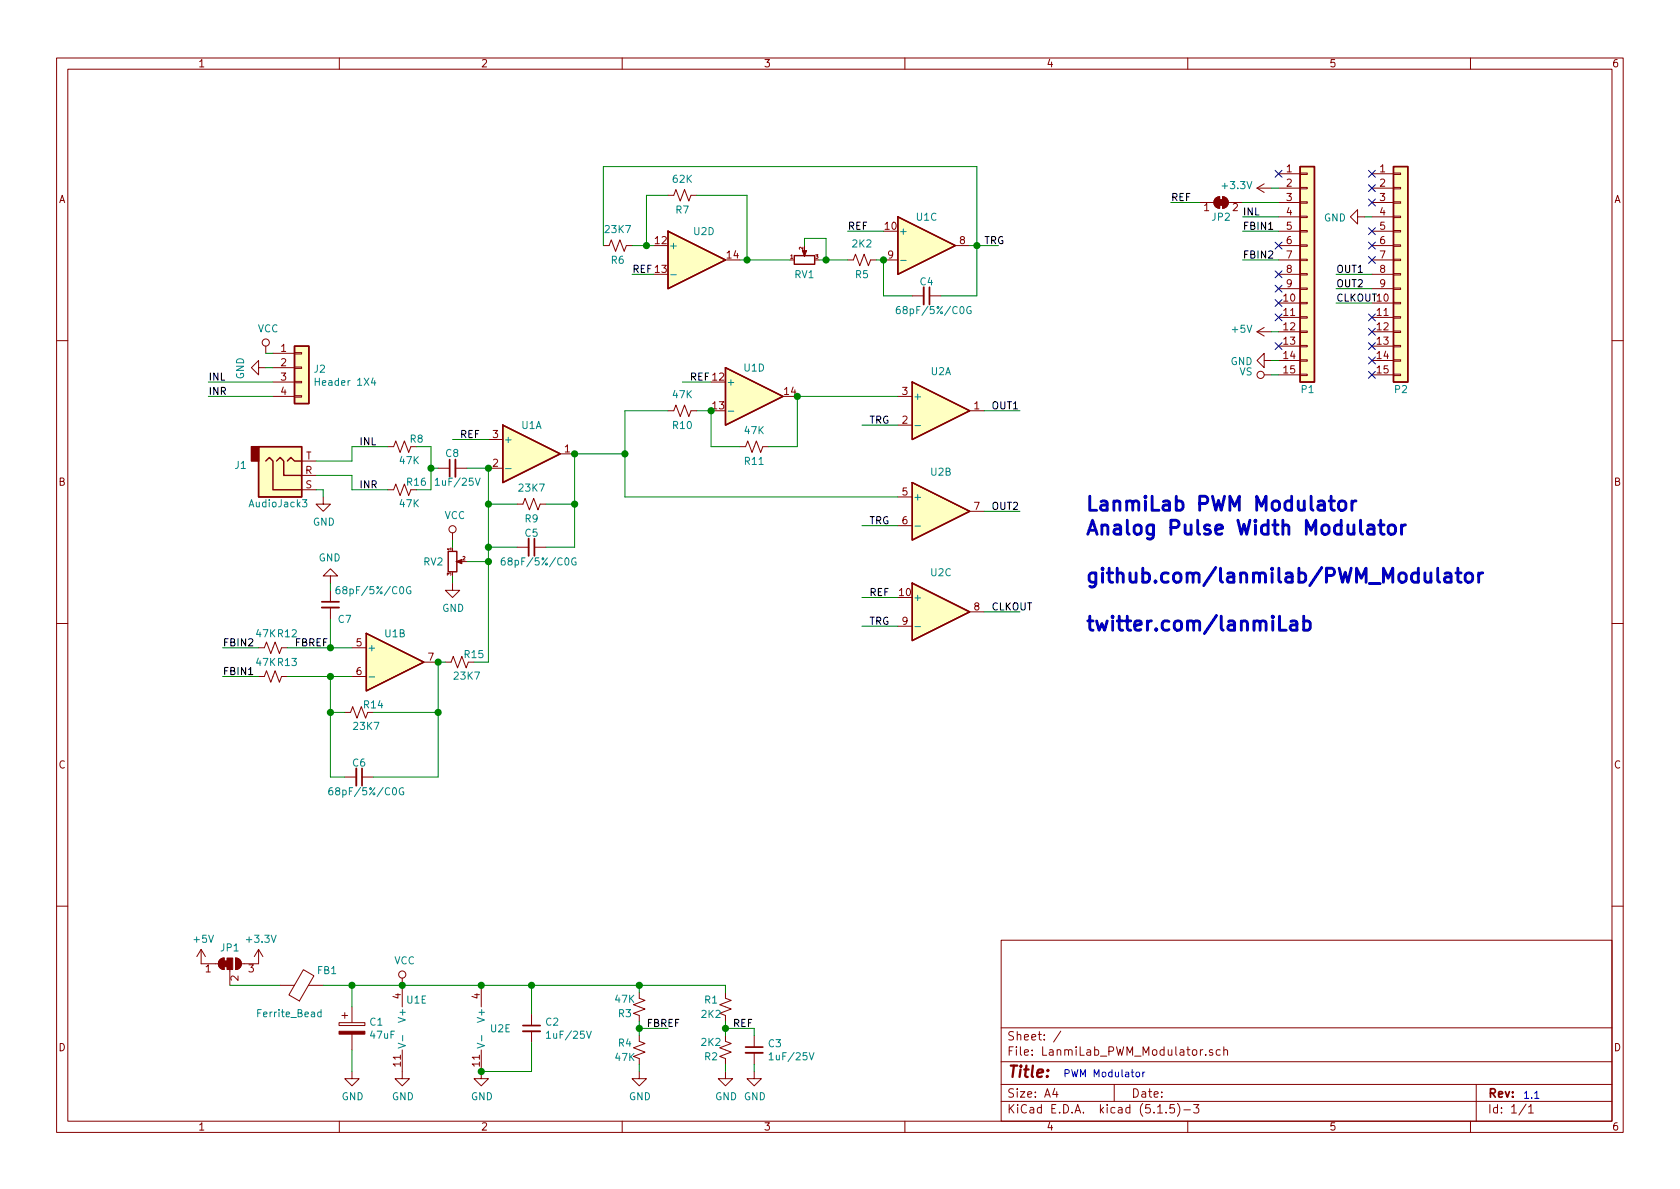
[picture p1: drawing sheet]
EESchema Schematic File Version 4
EELAYER 30 0
EELAYER END
$Descr A4 11693 8268
encoding utf-8
Sheet 1 1
Title ""
Date ""
Rev ""
Comp ""
Comment1 ""
Comment2 ""
Comment3 ""
Comment4 ""
$EndDescr
$Comp
L Amplifier_Operational:OPA4376 U1
U 3 1
P 6450 1700
F 0 "U1" H 6450 1900 50  0000 C CNN
F 1 "Quad Opamp" H 6450 1976 50  0001 C CNN
F 2 "Package_DIP:DIP-14_W7.62mm" H 6400 1800 50  0001 C CNN
F 3 "https://www.ti.com/lit/ds/symlink/lm6144.pdf" H 6500 1900 50  0001 C CNN
F 4 "LM6144BIN/NOPB" H 6450 1700 50  0001 C CNN "Part Number"
	3    6450 1700
	1    0    0    -1  
$EndComp
$Comp
L Amplifier_Operational:OPA4376 U1
U 4 1
P 5250 2750
F 0 "U1" H 5250 2950 50  0000 C CNN
F 1 "Quad Opamp" H 5250 3026 50  0001 C CNN
F 2 "Package_DIP:DIP-14_W7.62mm" H 5200 2850 50  0001 C CNN
F 3 "https://www.ti.com/lit/ds/symlink/lm6144.pdf" H 5300 2950 50  0001 C CNN
F 4 "LM6144BIN/NOPB" H 5250 2750 50  0001 C CNN "Part Number"
	4    5250 2750
	1    0    0    -1  
$EndComp
$Comp
L Amplifier_Operational:OPA4376 U1
U 1 1
P 3700 3150
F 0 "U1" H 3700 3350 50  0000 C CNN
F 1 "Quad Opamp" H 3700 3426 50  0001 C CNN
F 2 "Package_DIP:DIP-14_W7.62mm" H 3650 3250 50  0001 C CNN
F 3 "https://www.ti.com/lit/ds/symlink/lm6144.pdf" H 3750 3350 50  0001 C CNN
F 4 "LM6144BIN/NOPB" H 3700 3150 50  0001 C CNN "Part Number"
	1    3700 3150
	1    0    0    -1  
$EndComp
$Comp
L Amplifier_Operational:OPA4376 U1
U 2 1
P 2750 4600
F 0 "U1" H 2750 4800 50  0000 C CNN
F 1 "Quad Opamp" H 2750 4876 50  0001 C CNN
F 2 "Package_DIP:DIP-14_W7.62mm" H 2700 4700 50  0001 C CNN
F 3 "https://www.ti.com/lit/ds/symlink/lm6144.pdf" H 2800 4800 50  0001 C CNN
F 4 "LM6144BIN/NOPB" H 2750 4600 50  0001 C CNN "Part Number"
	2    2750 4600
	1    0    0    -1  
$EndComp
$Comp
L Comparator:MCP6569 U2
U 4 1
P 4850 1800
F 0 "U2" H 4900 2000 50  0000 C CNN
F 1 "Quad Comparator" H 4850 2076 50  0001 C CNN
F 2 "Package_DIP:DIP-14_W7.62mm" H 4800 1900 50  0001 C CNN
F 3 "https://datasheets.maximintegrated.com/en/ds/MAX941-MAX944.pdf" H 4900 2000 50  0001 C CNN
F 4 "MAX944CPD+" H 4850 1800 50  0001 C CNN "Part Number"
	4    4850 1800
	1    0    0    -1  
$EndComp
$Comp
L Comparator:MCP6569 U2
U 2 1
P 6550 3550
F 0 "U2" H 6550 3825 50  0000 C CNN
F 1 "Quad Comparator" H 6550 3826 50  0001 C CNN
F 2 "Package_DIP:DIP-14_W7.62mm" H 6500 3650 50  0001 C CNN
F 3 "https://datasheets.maximintegrated.com/en/ds/MAX941-MAX944.pdf" H 6600 3750 50  0001 C CNN
F 4 "MAX944CPD+" H 6550 3550 50  0001 C CNN "Part Number"
	2    6550 3550
	1    0    0    -1  
$EndComp
Wire Wire Line
	6150 1800 6100 1800
Wire Wire Line
	6150 1600 5900 1600
Text Label 5900 1600 0    50   ~ 0
REF
$Comp
L Device:R_POT_Small RV1
U 1 1
P 5600 1800
F 0 "RV1" V 5495 1800 50  0000 C CNN
F 1 "Trimpot 12 turns" V 5404 1800 50  0001 C CNN
F 2 "Potentiometer_THT:Potentiometer_Bourns_3266Y_Vertical" H 5600 1800 50  0001 C CNN
F 3 "http://www.farnell.com/datasheets/2061259.pdf?_ga=2.186685352.1297140431.1581668985-797642152.1567873553" H 5600 1800 50  0001 C CNN
F 4 "3266W-1-104LF" V 5600 1800 50  0001 C CNN "Part Number"
	1    5600 1800
	0    -1   -1   0   
$EndComp
Wire Wire Line
	5500 1800 5200 1800
Wire Wire Line
	5600 1700 5600 1650
Wire Wire Line
	5600 1650 5750 1650
Wire Wire Line
	5750 1650 5750 1800
Wire Wire Line
	5750 1800 5700 1800
Connection ~ 5750 1800
Wire Wire Line
	5900 1800 5750 1800
$Comp
L Device:R_Small_US R5
U 1 1
P 6000 1800
F 0 "R5" V 6100 1800 50  0000 C CNN
F 1 "2K2" V 5886 1800 50  0000 C CNN
F 2 "Resistor_THT:R_Axial_DIN0204_L3.6mm_D1.6mm_P1.90mm_Vertical" H 6000 1800 50  0001 C CNN
F 3 "http://www.farnell.com/datasheets/1723855.pdf?_ga=2.88920347.1616951039.1585501124-1634400480.1575982402" H 6000 1800 50  0001 C CNN
F 4 "LR0204F2K2" V 6000 1800 50  0001 C CNN "Part Number"
	1    6000 1800
	0    1    1    0   
$EndComp
Wire Wire Line
	4850 1350 5200 1350
Wire Wire Line
	5200 1350 5200 1800
Connection ~ 5200 1800
Wire Wire Line
	5200 1800 5150 1800
Wire Wire Line
	4650 1350 4500 1350
Wire Wire Line
	4500 1350 4500 1700
Wire Wire Line
	4500 1700 4550 1700
$Comp
L Device:R_Small_US R7
U 1 1
P 4750 1350
F 0 "R7" V 4850 1350 50  0000 C CNN
F 1 "62K" V 4636 1350 50  0000 C CNN
F 2 "Resistor_THT:R_Axial_DIN0204_L3.6mm_D1.6mm_P1.90mm_Vertical" H 4750 1350 50  0001 C CNN
F 3 "http://www.farnell.com/datasheets/2710513.pdf?_ga=2.215127959.1297140431.1581668985-797642152.1567873553" H 4750 1350 50  0001 C CNN
F 4 "LR0204F62K" V 4750 1350 50  0001 C CNN "Part Number"
	1    4750 1350
	0    1    1    0   
$EndComp
Wire Wire Line
	6750 1700 6800 1700
Wire Wire Line
	6800 1700 6800 1150
Wire Wire Line
	6800 1150 4200 1150
Wire Wire Line
	6800 1700 6950 1700
Connection ~ 6800 1700
Text Label 6850 1700 0    50   ~ 0
TRG
Wire Wire Line
	6150 1800 6150 2050
Wire Wire Line
	6150 2050 6350 2050
Connection ~ 6150 1800
Wire Wire Line
	6550 2050 6800 2050
Wire Wire Line
	6800 2050 6800 1700
Text Label 6050 3650 0    50   ~ 0
TRG
Wire Wire Line
	4850 2850 4950 2850
Wire Wire Line
	5350 3100 5550 3100
Wire Wire Line
	5150 3100 4950 3100
Wire Wire Line
	4950 3100 4950 2850
Connection ~ 4950 2850
Wire Wire Line
	3800 3500 4000 3500
Wire Wire Line
	4000 3500 4000 3150
Wire Wire Line
	3600 3500 3400 3500
Wire Wire Line
	3400 3500 3400 3250
Wire Wire Line
	4000 3150 4350 3150
Wire Wire Line
	4350 3150 4350 2850
Wire Wire Line
	4350 2850 4650 2850
Text Label 6050 2950 0    50   ~ 0
TRG
$Comp
L Comparator:MCP6569 U2
U 1 1
P 6550 2850
F 0 "U2" H 6550 3125 50  0000 C CNN
F 1 "Quad Comparator" H 6550 3126 50  0001 C CNN
F 2 "Package_DIP:DIP-14_W7.62mm" H 6500 2950 50  0001 C CNN
F 3 "https://datasheets.maximintegrated.com/en/ds/MAX941-MAX944.pdf" H 6600 3050 50  0001 C CNN
F 4 "MAX944CPD+" H 6550 2850 50  0001 C CNN "Part Number"
	1    6550 2850
	1    0    0    -1  
$EndComp
Wire Wire Line
	6250 3650 6000 3650
Wire Wire Line
	5550 3100 5550 2750
Wire Wire Line
	6250 2950 6000 2950
Wire Wire Line
	5550 2750 6250 2750
Connection ~ 5550 2750
Wire Wire Line
	6250 3450 4350 3450
Wire Wire Line
	4350 3450 4350 3150
Connection ~ 4350 3150
$Comp
L Device:C_Small C5
U 1 1
P 3700 3800
F 0 "C5" V 3600 3800 50  0000 C CNN
F 1 "68pF/5%/C0G" V 3800 3850 50  0000 C CNN
F 2 "Capacitor_THT:C_Disc_D3.4mm_W2.1mm_P2.50mm" H 3700 3800 50  0001 C CNN
F 3 "http://www.farnell.com/datasheets/2045792.pdf?_ga=2.211851028.1297140431.1581668985-797642152.1567873553" H 3700 3800 50  0001 C CNN
F 4 "K680J15C0GF53L2" V 3700 3800 50  0001 C CNN "Part Number"
	1    3700 3800
	0    1    1    0   
$EndComp
Wire Wire Line
	3800 3800 4000 3800
Wire Wire Line
	4000 3800 4000 3500
Connection ~ 4000 3500
Wire Wire Line
	3600 3800 3400 3800
Wire Wire Line
	3400 3800 3400 3500
Connection ~ 3400 3500
Connection ~ 3400 3250
Connection ~ 4000 3150
$Comp
L Device:R_Small_US R12
U 1 1
P 1900 4500
F 0 "R12" V 1800 4600 50  0000 C CNN
F 1 "47K" V 1800 4450 50  0000 C CNN
F 2 "Resistor_THT:R_Axial_DIN0204_L3.6mm_D1.6mm_P1.90mm_Vertical" H 1900 4500 50  0001 C CNN
F 3 "https://www.te.com/commerce/DocumentDelivery/DDEController?Action=srchrtrv&DocNm=1773241&DocType=DS&DocLang=English" H 1900 4500 50  0001 C CNN
F 4 "LR0204F47K" V 1900 4500 50  0001 C CNN "Part Number"
	1    1900 4500
	0    1    1    0   
$EndComp
$Comp
L Device:R_Small_US R13
U 1 1
P 1900 4700
F 0 "R13" V 1800 4800 50  0000 C CNN
F 1 "47K" V 1800 4650 50  0000 C CNN
F 2 "Resistor_THT:R_Axial_DIN0204_L3.6mm_D1.6mm_P1.90mm_Vertical" H 1900 4700 50  0001 C CNN
F 3 "https://www.te.com/commerce/DocumentDelivery/DDEController?Action=srchrtrv&DocNm=1773241&DocType=DS&DocLang=English" H 1900 4700 50  0001 C CNN
F 4 "LR0204F47K" V 1900 4700 50  0001 C CNN "Part Number"
	1    1900 4700
	0    1    1    0   
$EndComp
Wire Wire Line
	2400 4950 2300 4950
Wire Wire Line
	2300 4950 2300 4700
Connection ~ 2300 4700
Wire Wire Line
	2300 4700 2450 4700
Connection ~ 2300 4950
Wire Wire Line
	2400 5400 2300 5400
Wire Wire Line
	2600 5400 3050 5400
$Comp
L Device:C_Small C7
U 1 1
P 2300 4200
F 0 "C7" H 2400 4100 50  0000 C CNN
F 1 "68pF/5%/C0G" H 2600 4300 50  0000 C CNN
F 2 "Capacitor_THT:C_Disc_D3.4mm_W2.1mm_P2.50mm" H 2300 4200 50  0001 C CNN
F 3 "http://www.farnell.com/datasheets/2045792.pdf?_ga=2.211851028.1297140431.1581668985-797642152.1567873553" H 2300 4200 50  0001 C CNN
F 4 "K680J15C0GF53L2" V 2300 4200 50  0001 C CNN "Part Number"
	1    2300 4200
	1    0    0    -1  
$EndComp
Wire Wire Line
	2300 4300 2300 4500
Connection ~ 2300 4500
Wire Wire Line
	2300 4500 2450 4500
$Comp
L power:GND #PWR01
U 1 1
P 2300 4050
F 0 "#PWR01" H 2300 3800 50  0001 C CNN
F 1 "GND" H 2305 3877 50  0000 C CNN
F 2 "" H 2300 4050 50  0001 C CNN
F 3 "" H 2300 4050 50  0001 C CNN
	1    2300 4050
	-1   0    0    1   
$EndComp
Wire Wire Line
	2300 4050 2300 4100
Wire Wire Line
	2000 4500 2300 4500
Wire Wire Line
	2000 4700 2300 4700
Text Label 2050 4500 0    50   ~ 0
FBREF
Text Label 1550 4500 0    50   ~ 0
FBIN2
Text Label 1550 4700 0    50   ~ 0
FBIN1
Wire Wire Line
	1550 4700 1800 4700
Wire Wire Line
	1550 4500 1800 4500
Text Label 4800 2650 0    50   ~ 0
REF
Text Label 3200 3050 0    50   ~ 0
REF
Wire Wire Line
	4950 2650 4750 2650
Wire Wire Line
	3400 3050 3150 3050
$Comp
L Device:C_Small C4
U 1 1
P 6450 2050
F 0 "C4" V 6350 2050 50  0000 C CNN
F 1 "68pF/5%/C0G" V 6550 2100 50  0000 C CNN
F 2 "Capacitor_THT:C_Disc_D3.4mm_W2.1mm_P2.50mm" H 6450 2050 50  0001 C CNN
F 3 "http://www.farnell.com/datasheets/2045792.pdf?_ga=2.211851028.1297140431.1581668985-797642152.1567873553" H 6450 2050 50  0001 C CNN
F 4 "K680J15C0GF53L2" V 6450 2050 50  0001 C CNN "Part Number"
	1    6450 2050
	0    1    1    0   
$EndComp
$Comp
L Device:C_Small C6
U 1 1
P 2500 5400
F 0 "C6" V 2400 5400 50  0000 C CNN
F 1 "68pF/5%/C0G" V 2600 5450 50  0000 C CNN
F 2 "Capacitor_THT:C_Disc_D3.4mm_W2.1mm_P2.50mm" H 2500 5400 50  0001 C CNN
F 3 "http://www.farnell.com/datasheets/2045792.pdf?_ga=2.211851028.1297140431.1581668985-797642152.1567873553" H 2500 5400 50  0001 C CNN
F 4 "K680J15C0GF53L2" V 2500 5400 50  0001 C CNN "Part Number"
	1    2500 5400
	0    1    1    0   
$EndComp
Wire Wire Line
	6850 3550 7100 3550
Text Label 6900 3550 0    50   ~ 0
OUT2
$Comp
L Connector:AudioJack3 J1
U 1 1
P 2000 3300
F 0 "J1" H 1721 3233 50  0000 R CNN
F 1 "AudioJack3" H 2150 3500 50  0000 R CNN
F 2 "Jack:FC68131CLIFF" H 2000 3300 50  0001 C CNN
F 3 "http://www.farnell.com/datasheets/2028381.pdf?_ga=2.14349751.1297140431.1581668985-797642152.1567873553" H 2000 3300 50  0001 C CNN
F 4 "FC68131" H 2000 3300 50  0001 C CNN "Part Number"
	1    2000 3300
	1    0    0    1   
$EndComp
Wire Wire Line
	1600 6850 1950 6850
$Comp
L power:+3.3V #PWR0110
U 1 1
P 1800 6700
F 0 "#PWR0110" H 1800 6550 50  0001 C CNN
F 1 "+3.3V" H 1815 6873 50  0000 C CNN
F 2 "" H 1800 6700 50  0001 C CNN
F 3 "" H 1800 6700 50  0001 C CNN
	1    1800 6700
	1    0    0    -1  
$EndComp
$Comp
L Jumper:SolderJumper_3_Bridged12 JP1
U 1 1
P 1600 6700
F 0 "JP1" H 1600 6813 50  0000 C CNN
F 1 "SolderJumper_3_Bridged12" H 1600 6814 50  0001 C CNN
F 2 "Jumper:SolderJumper-3_P1.3mm_Bridged12_RoundedPad1.0x1.5mm_NumberLabels" H 1600 6700 50  0001 C CNN
F 3 "~" H 1600 6700 50  0001 C CNN
F 4 "Not Populated, Configuration Jumper" H 1600 6700 50  0001 C CNN "Note"
	1    1600 6700
	1    0    0    -1  
$EndComp
$Comp
L power:GND #PWR0105
U 1 1
P 5250 7450
F 0 "#PWR0105" H 5250 7200 50  0001 C CNN
F 1 "GND" H 5255 7277 50  0000 C CNN
F 2 "" H 5250 7450 50  0001 C CNN
F 3 "" H 5250 7450 50  0001 C CNN
	1    5250 7450
	1    0    0    -1  
$EndComp
Wire Wire Line
	5250 7400 5250 7450
Wire Wire Line
	5250 7200 5250 7150
$Comp
L Device:C_Small C3
U 1 1
P 5250 7300
F 0 "C3" H 5342 7346 50  0000 L CNN
F 1 "1uF/25V" H 5342 7255 50  0000 L CNN
F 2 "Capacitor_THT:C_Disc_D3.8mm_W2.6mm_P2.50mm" H 5250 7300 50  0001 C CNN
F 3 "http://www.farnell.com/datasheets/2738428.pdf?_ga=2.249617286.1297140431.1581668985-797642152.1567873553" H 5250 7300 50  0001 C CNN
F 4 "C315C105K3R5TA" H 5250 7300 50  0001 C CNN "Part Number"
	1    5250 7300
	1    0    0    -1  
$EndComp
Connection ~ 4450 6850
Wire Wire Line
	5050 6850 5050 6900
Wire Wire Line
	4450 6850 5050 6850
$Comp
L power:GND #PWR0104
U 1 1
P 5050 7450
F 0 "#PWR0104" H 5050 7200 50  0001 C CNN
F 1 "GND" H 5055 7277 50  0000 C CNN
F 2 "" H 5050 7450 50  0001 C CNN
F 3 "" H 5050 7450 50  0001 C CNN
	1    5050 7450
	1    0    0    -1  
$EndComp
Text Label 5100 7150 0    50   ~ 0
REF
Wire Wire Line
	5050 7150 5050 7200
Connection ~ 5050 7150
Wire Wire Line
	5050 7150 5250 7150
Wire Wire Line
	5050 7400 5050 7450
Wire Wire Line
	5050 7100 5050 7150
$Comp
L Device:R_Small_US R2
U 1 1
P 5050 7300
F 0 "R2" H 5150 7350 50  0000 C CNN
F 1 "2K2" H 5150 7250 50  0000 C CNN
F 2 "Resistor_THT:R_Axial_DIN0204_L3.6mm_D1.6mm_P1.90mm_Vertical" H 5050 7300 50  0001 C CNN
F 3 "http://www.farnell.com/datasheets/1723855.pdf?_ga=2.88920347.1616951039.1585501124-1634400480.1575982402" H 5050 7300 50  0001 C CNN
F 4 "LR0204F2K2" V 5050 7300 50  0001 C CNN "Part Number"
	1    5050 7300
	-1   0    0    1   
$EndComp
$Comp
L Device:R_Small_US R1
U 1 1
P 5050 7000
F 0 "R1" H 4950 7050 50  0000 C CNN
F 1 "2K2" H 4950 6950 50  0000 C CNN
F 2 "Resistor_THT:R_Axial_DIN0204_L3.6mm_D1.6mm_P1.90mm_Vertical" H 5050 7000 50  0001 C CNN
F 3 "http://www.farnell.com/datasheets/1723855.pdf?_ga=2.88920347.1616951039.1585501124-1634400480.1575982402" H 5050 7000 50  0001 C CNN
F 4 "LR0204F2K2" V 5050 7000 50  0001 C CNN "Part Number"
	1    5050 7000
	1    0    0    -1  
$EndComp
Wire Wire Line
	2450 7300 2450 7450
$Comp
L power:GND #PWR0103
U 1 1
P 2450 7450
F 0 "#PWR0103" H 2450 7200 50  0001 C CNN
F 1 "GND" H 2455 7277 50  0000 C CNN
F 2 "" H 2450 7450 50  0001 C CNN
F 3 "" H 2450 7450 50  0001 C CNN
	1    2450 7450
	1    0    0    -1  
$EndComp
Wire Wire Line
	2450 6850 2800 6850
Connection ~ 2450 6850
Wire Wire Line
	2450 7000 2450 6850
$Comp
L Device:CP C1
U 1 1
P 2450 7150
F 0 "C1" H 2568 7196 50  0000 L CNN
F 1 "47uF" H 2568 7105 50  0000 L CNN
F 2 "Capacitor_THT:C_Radial_D4.0mm_H7.0mm_P1.50mm" H 2488 7000 50  0001 C CNN
F 3 "http://industrial.panasonic.com/cdbs/www-data/pdf/RDF0000/ABA0000C1050.pdf" H 2450 7150 50  0001 C CNN
F 4 "ECEA0JKA470" H 2450 7150 50  0001 C CNN "Part Number"
	1    2450 7150
	1    0    0    -1  
$EndComp
Connection ~ 3700 6850
Wire Wire Line
	3700 6850 4450 6850
Wire Wire Line
	2800 6850 3350 6850
Connection ~ 2800 6850
Wire Wire Line
	2250 6850 2450 6850
$Comp
L power:+5V #PWR0102
U 1 1
P 1400 6700
F 0 "#PWR0102" H 1400 6550 50  0001 C CNN
F 1 "+5V" H 1415 6873 50  0000 C CNN
F 2 "" H 1400 6700 50  0001 C CNN
F 3 "" H 1400 6700 50  0001 C CNN
	1    1400 6700
	1    0    0    -1  
$EndComp
$Comp
L Device:Ferrite_Bead FB1
U 1 1
P 2100 6850
F 0 "FB1" V 2200 6600 50  0000 L CNN
F 1 "Ferrite_Bead" V 1900 6700 50  0000 L CNN
F 2 "Resistor_THT:R_Axial_DIN0309_L9.0mm_D3.2mm_P2.54mm_Vertical" V 2030 6850 50  0001 C CNN
F 3 "http://www.farnell.com/datasheets/2048185.pdf?_ga=2.177853605.1297140431.1581668985-797642152.1567873553" H 2100 6850 50  0001 C CNN
F 4 "BL02RN1R2M2B" H 2100 6850 50  0001 C CNN "Part Number"
	1    2100 6850
	0    -1   -1   0   
$EndComp
$Comp
L power:VCC #PWR0101
U 1 1
P 2800 6850
F 0 "#PWR0101" H 2800 6700 50  0001 C CNN
F 1 "VCC" H 2817 7023 50  0000 C CNN
F 2 "" H 2800 6850 50  0001 C CNN
F 3 "" H 2800 6850 50  0001 C CNN
	1    2800 6850
	1    0    0    -1  
$EndComp
Text Label 4500 7150 0    50   ~ 0
FBREF
Wire Wire Line
	4450 7150 4450 7200
Connection ~ 4450 7150
Wire Wire Line
	4450 7150 4650 7150
Wire Wire Line
	4450 6850 4450 6900
$Comp
L power:GND #PWR07
U 1 1
P 4450 7450
F 0 "#PWR07" H 4450 7200 50  0001 C CNN
F 1 "GND" H 4455 7277 50  0000 C CNN
F 2 "" H 4450 7450 50  0001 C CNN
F 3 "" H 4450 7450 50  0001 C CNN
	1    4450 7450
	1    0    0    -1  
$EndComp
Wire Wire Line
	4450 7400 4450 7450
Wire Wire Line
	4450 7100 4450 7150
$Comp
L Device:R_Small_US R4
U 1 1
P 4450 7300
F 0 "R4" H 4350 7350 50  0000 C CNN
F 1 "47K" H 4350 7250 50  0000 C CNN
F 2 "Resistor_THT:R_Axial_DIN0204_L3.6mm_D1.6mm_P1.90mm_Vertical" H 4450 7300 50  0001 C CNN
F 3 "https://www.te.com/commerce/DocumentDelivery/DDEController?Action=srchrtrv&DocNm=1773241&DocType=DS&DocLang=English" H 4450 7300 50  0001 C CNN
F 4 "LR0204F47K" V 4450 7300 50  0001 C CNN "Part Number"
	1    4450 7300
	1    0    0    -1  
$EndComp
$Comp
L Device:R_Small_US R3
U 1 1
P 4450 7000
F 0 "R3" H 4550 7050 50  0000 C CNN
F 1 "47K" H 4550 6950 50  0000 C CNN
F 2 "Resistor_THT:R_Axial_DIN0204_L3.6mm_D1.6mm_P1.90mm_Vertical" H 4450 7000 50  0001 C CNN
F 3 "https://www.te.com/commerce/DocumentDelivery/DDEController?Action=srchrtrv&DocNm=1773241&DocType=DS&DocLang=English" H 4450 7000 50  0001 C CNN
F 4 "LR0204F47K" V 4450 7000 50  0001 C CNN "Part Number"
	1    4450 7000
	-1   0    0    1   
$EndComp
Connection ~ 3350 7450
Wire Wire Line
	3700 7450 3700 7250
Wire Wire Line
	3350 7450 3700 7450
Connection ~ 3350 6850
Wire Wire Line
	3700 6850 3700 7050
Wire Wire Line
	3350 6850 3700 6850
$Comp
L power:GND #PWR05
U 1 1
P 3350 7450
F 0 "#PWR05" H 3350 7200 50  0001 C CNN
F 1 "GND" H 3355 7277 50  0000 C CNN
F 2 "" H 3350 7450 50  0001 C CNN
F 3 "" H 3350 7450 50  0001 C CNN
	1    3350 7450
	1    0    0    -1  
$EndComp
$Comp
L Comparator:MCP6569 U2
U 5 1
P 3450 7150
F 0 "U2" H 3408 7150 50  0000 L CNN
F 1 "Quad Comparator" H 3450 7426 50  0001 C CNN
F 2 "Package_DIP:DIP-14_W7.62mm" H 3400 7250 50  0001 C CNN
F 3 "https://datasheets.maximintegrated.com/en/ds/MAX941-MAX944.pdf" H 3500 7350 50  0001 C CNN
F 4 "MAX944CPD+" H 3450 7150 50  0001 C CNN "Part Number"
	5    3450 7150
	1    0    0    -1  
$EndComp
$Comp
L Comparator:MCP6569 U2
U 3 1
P 6550 4250
F 0 "U2" H 6550 4525 50  0000 C CNN
F 1 "Quad Comparator" H 6550 4526 50  0001 C CNN
F 2 "Package_DIP:DIP-14_W7.62mm" H 6500 4350 50  0001 C CNN
F 3 "https://datasheets.maximintegrated.com/en/ds/MAX941-MAX944.pdf" H 6600 4450 50  0001 C CNN
F 4 "MAX944CPD+" H 6550 4250 50  0001 C CNN "Part Number"
	3    6550 4250
	1    0    0    -1  
$EndComp
$Comp
L power:GND #PWR03
U 1 1
P 2800 7450
F 0 "#PWR03" H 2800 7200 50  0001 C CNN
F 1 "GND" H 2805 7277 50  0000 C CNN
F 2 "" H 2800 7450 50  0001 C CNN
F 3 "" H 2800 7450 50  0001 C CNN
	1    2800 7450
	1    0    0    -1  
$EndComp
$Comp
L Amplifier_Operational:OPA4376 U1
U 5 1
P 2900 7150
F 0 "U1" H 2900 7350 50  0000 C CNN
F 1 "Quad Opamp" H 2900 7426 50  0001 C CNN
F 2 "Package_DIP:DIP-14_W7.62mm" H 2850 7250 50  0001 C CNN
F 3 "https://www.ti.com/lit/ds/symlink/lm6144.pdf" H 2950 7350 50  0001 C CNN
F 4 "LM6144BIN/NOPB" H 2900 7150 50  0001 C CNN "Part Number"
	5    2900 7150
	1    0    0    -1  
$EndComp
$Comp
L Device:C_Small C2
U 1 1
P 3700 7150
F 0 "C2" H 3792 7196 50  0000 L CNN
F 1 "1uF/25V" H 3792 7105 50  0000 L CNN
F 2 "Capacitor_THT:C_Disc_D3.8mm_W2.6mm_P2.50mm" H 3700 7150 50  0001 C CNN
F 3 "http://www.farnell.com/datasheets/2738428.pdf?_ga=2.249617286.1297140431.1581668985-797642152.1567873553" H 3700 7150 50  0001 C CNN
F 4 "C315C105K3R5TA" H 3700 7150 50  0001 C CNN "Part Number"
	1    3700 7150
	1    0    0    -1  
$EndComp
$Comp
L Device:C_Small C8
U 1 1
P 3150 3250
F 0 "C8" V 3250 3200 50  0000 L CNN
F 1 "1uF/25V" V 3050 3050 50  0000 L CNN
F 2 "Capacitor_THT:C_Disc_D3.8mm_W2.6mm_P2.50mm" H 3150 3250 50  0001 C CNN
F 3 "http://www.farnell.com/datasheets/2738428.pdf?_ga=2.249617286.1297140431.1581668985-797642152.1567873553" H 3150 3250 50  0001 C CNN
F 4 "C315C105K3R5TA" H 3150 3250 50  0001 C CNN "Part Number"
	1    3150 3250
	0    -1   -1   0   
$EndComp
Wire Wire Line
	3250 3250 3400 3250
Wire Wire Line
	3050 3250 3000 3250
Wire Wire Line
	3000 3100 3000 3250
Wire Wire Line
	2900 3100 3000 3100
Wire Wire Line
	2900 3400 3000 3400
Wire Wire Line
	3000 3400 3000 3250
Connection ~ 3000 3250
Wire Wire Line
	2450 3300 2450 3400
Wire Wire Line
	2450 3400 2700 3400
Wire Wire Line
	2200 3300 2450 3300
Text Label 2500 3100 0    50   ~ 0
INL
Wire Wire Line
	2200 3200 2450 3200
Wire Wire Line
	2450 3200 2450 3100
Wire Wire Line
	2450 3100 2700 3100
Wire Wire Line
	3100 4600 3050 4600
Connection ~ 3050 4600
Wire Wire Line
	3400 4600 3400 3900
Wire Wire Line
	3300 4600 3400 4600
Connection ~ 3400 3800
Text Label 8150 1400 0    50   ~ 0
REF
Wire Wire Line
	8150 1400 8350 1400
Wire Wire Line
	8900 1400 8650 1400
$Comp
L Jumper:SolderJumper_2_Bridged JP2
U 1 1
P 8500 1400
F 0 "JP2" H 8500 1300 50  0000 C CNN
F 1 "SolderJumper_2_Bridged" H 8500 1514 50  0001 C CNN
F 2 "Jumper:SolderJumper-2_P1.3mm_Bridged_RoundedPad1.0x1.5mm" H 8500 1400 50  0001 C CNN
F 3 "~" H 8500 1400 50  0001 C CNN
F 4 "Not Populated, Configuration Jumper" H 8500 1400 50  0001 C CNN "Note"
	1    8500 1400
	1    0    0    -1  
$EndComp
Text Label 8650 1500 0    50   ~ 0
INL
Wire Wire Line
	8900 1500 8650 1500
Text Label 9300 2000 0    50   ~ 0
OUT2
Wire Wire Line
	9550 2000 9300 2000
Text Label 9300 1900 0    50   ~ 0
OUT1
Wire Wire Line
	9550 1900 9300 1900
Text Label 6900 2850 0    50   ~ 0
OUT1
Wire Wire Line
	6850 2850 7100 2850
Text Label 8650 1800 0    50   ~ 0
FBIN2
Wire Wire Line
	8900 1800 8650 1800
Text Label 8650 1600 0    50   ~ 0
FBIN1
Wire Wire Line
	8900 1600 8650 1600
Wire Wire Line
	9550 1500 9500 1500
$Comp
L power:GND #PWR0113
U 1 1
P 9500 1500
F 0 "#PWR0113" H 9500 1250 50  0001 C CNN
F 1 "GND" V 9505 1372 50  0000 R CNN
F 2 "" H 9500 1500 50  0001 C CNN
F 3 "" H 9500 1500 50  0001 C CNN
	1    9500 1500
	0    1    1    0   
$EndComp
Wire Wire Line
	8900 2500 8850 2500
$Comp
L power:GND #PWR0112
U 1 1
P 8850 2500
F 0 "#PWR0112" H 8850 2250 50  0001 C CNN
F 1 "GND" V 8855 2372 50  0000 R CNN
F 2 "" H 8850 2500 50  0001 C CNN
F 3 "" H 8850 2500 50  0001 C CNN
	1    8850 2500
	0    1    1    0   
$EndComp
Wire Wire Line
	8900 1300 8850 1300
$Comp
L power:+3.3V #PWR0111
U 1 1
P 8850 1300
F 0 "#PWR0111" H 8850 1150 50  0001 C CNN
F 1 "+3.3V" V 8865 1428 50  0000 L CNN
F 2 "" H 8850 1300 50  0001 C CNN
F 3 "" H 8850 1300 50  0001 C CNN
	1    8850 1300
	0    -1   -1   0   
$EndComp
Wire Wire Line
	8900 2300 8850 2300
$Comp
L power:+5V #PWR0109
U 1 1
P 8850 2300
F 0 "#PWR0109" H 8850 2150 50  0001 C CNN
F 1 "+5V" V 8865 2428 50  0000 L CNN
F 2 "" H 8850 2300 50  0001 C CNN
F 3 "" H 8850 2300 50  0001 C CNN
	1    8850 2300
	0    -1   -1   0   
$EndComp
$Comp
L power:VS #PWR0108
U 1 1
P 8850 2600
F 0 "#PWR0108" H 8650 2450 50  0001 C CNN
F 1 "VS" V 8868 2728 50  0000 L CNN
F 2 "" H 8850 2600 50  0001 C CNN
F 3 "" H 8850 2600 50  0001 C CNN
	1    8850 2600
	0    -1   -1   0   
$EndComp
Wire Wire Line
	8900 2600 8850 2600
$Comp
L Connector_Generic:Conn_01x15 P1
U 1 1
P 9100 1900
F 0 "P1" H 9050 1100 50  0000 L CNN
F 1 "Conn_01x15" H 9180 1851 50  0001 L CNN
F 2 "Connector_PinHeader_2.54mm:PinHeader_1x15_P2.54mm_Vertical" H 9100 1900 50  0001 C CNN
F 3 "https://www.we-online.de/katalog/datasheet/6130xx11121.pdf" H 9100 1900 50  0001 C CNN
F 4 "61301511121" H 9100 1900 50  0001 C CNN "Part Number"
	1    9100 1900
	1    0    0    -1  
$EndComp
$Comp
L Connector_Generic:Conn_01x15 P2
U 1 1
P 9750 1900
F 0 "P2" H 9700 1100 50  0000 L CNN
F 1 "Conn_01x15" H 9830 1851 50  0001 L CNN
F 2 "Connector_PinHeader_2.54mm:PinHeader_1x15_P2.54mm_Vertical" H 9750 1900 50  0001 C CNN
F 3 "https://www.we-online.de/katalog/datasheet/6130xx11121.pdf" H 9750 1900 50  0001 C CNN
F 4 "61301511121" H 9750 1900 50  0001 C CNN "Part Number"
	1    9750 1900
	1    0    0    -1  
$EndComp
Wire Wire Line
	2300 4950 2300 5400
Wire Wire Line
	3050 4600 3050 4950
Wire Wire Line
	2600 4950 3050 4950
Connection ~ 3050 4950
Wire Wire Line
	3050 4950 3050 5400
$Comp
L Device:R_Small_US R10
U 1 1
P 4750 2850
F 0 "R10" V 4850 2850 50  0000 C CNN
F 1 "47K" V 4636 2850 50  0000 C CNN
F 2 "Resistor_THT:R_Axial_DIN0204_L3.6mm_D1.6mm_P1.90mm_Vertical" H 4750 2850 50  0001 C CNN
F 3 "https://www.te.com/commerce/DocumentDelivery/DDEController?Action=srchrtrv&DocNm=1773241&DocType=DS&DocLang=English" H 4750 2850 50  0001 C CNN
F 4 "LR0204F47K" V 4750 2850 50  0001 C CNN "Part Number"
	1    4750 2850
	0    1    1    0   
$EndComp
$Comp
L Device:R_Small_US R11
U 1 1
P 5250 3100
F 0 "R11" V 5350 3100 50  0000 C CNN
F 1 "47K" V 5136 3100 50  0000 C CNN
F 2 "Resistor_THT:R_Axial_DIN0204_L3.6mm_D1.6mm_P1.90mm_Vertical" H 5250 3100 50  0001 C CNN
F 3 "https://www.te.com/commerce/DocumentDelivery/DDEController?Action=srchrtrv&DocNm=1773241&DocType=DS&DocLang=English" H 5250 3100 50  0001 C CNN
F 4 "LR0204F47K" V 5250 3100 50  0001 C CNN "Part Number"
	1    5250 3100
	0    1    1    0   
$EndComp
$Comp
L power:GND #PWR0114
U 1 1
P 2250 3450
F 0 "#PWR0114" H 2250 3200 50  0001 C CNN
F 1 "GND" H 2255 3277 50  0000 C CNN
F 2 "" H 2250 3450 50  0001 C CNN
F 3 "" H 2250 3450 50  0001 C CNN
	1    2250 3450
	1    0    0    -1  
$EndComp
Wire Wire Line
	2200 3400 2250 3400
Wire Wire Line
	2250 3400 2250 3450
NoConn ~ 8900 1200
NoConn ~ 8900 1700
NoConn ~ 8900 1900
NoConn ~ 8900 2000
NoConn ~ 8900 2100
NoConn ~ 8900 2200
NoConn ~ 8900 2400
NoConn ~ 9550 1200
NoConn ~ 9550 1300
NoConn ~ 9550 1400
NoConn ~ 9550 1600
NoConn ~ 9550 1700
NoConn ~ 9550 1800
NoConn ~ 9550 2200
NoConn ~ 9550 2300
NoConn ~ 9550 2400
NoConn ~ 9550 2500
NoConn ~ 9550 2600
Wire Wire Line
	6250 4150 6000 4150
Wire Wire Line
	6250 4350 6000 4350
Wire Wire Line
	6850 4250 7100 4250
Text Label 6050 4350 0    50   ~ 0
TRG
Text Label 6050 4150 0    50   ~ 0
REF
Text Label 6900 4250 0    50   ~ 0
CLKOUT
Text Label 2500 3400 0    50   ~ 0
INR
Text Label 9300 2100 0    50   ~ 0
CLKOUT
Wire Wire Line
	9550 2100 9300 2100
$Comp
L Device:R_POT_Small RV2
U 1 1
P 3150 3900
F 0 "RV2" H 3090 3900 50  0000 R CNN
F 1 "R_POT_Small" H 3091 3855 50  0001 R CNN
F 2 "Potentiometer_THT:Potentiometer_Omeg_PC16BU_Horizontal" H 3150 3900 50  0001 C CNN
F 3 "http://www.farnell.com/datasheets/1727905.pdf?_ga=2.145430455.2071986345.1583145430-1634400480.1575982402" H 3150 3900 50  0001 C CNN
F 4 "PDB181-K220K-103B" H 3150 3900 50  0001 C CNN "Part Number"
	1    3150 3900
	1    0    0    -1  
$EndComp
$Comp
L power:GND #PWR0106
U 1 1
P 3150 4050
F 0 "#PWR0106" H 3150 3800 50  0001 C CNN
F 1 "GND" H 3155 3877 50  0000 C CNN
F 2 "" H 3150 4050 50  0001 C CNN
F 3 "" H 3150 4050 50  0001 C CNN
	1    3150 4050
	1    0    0    -1  
$EndComp
$Comp
L power:VCC #PWR0107
U 1 1
P 3150 3750
F 0 "#PWR0107" H 3150 3600 50  0001 C CNN
F 1 "VCC" H 3167 3923 50  0000 C CNN
F 2 "" H 3150 3750 50  0001 C CNN
F 3 "" H 3150 3750 50  0001 C CNN
	1    3150 3750
	1    0    0    -1  
$EndComp
Wire Wire Line
	3150 3750 3150 3800
Wire Wire Line
	3150 4000 3150 4050
Wire Wire Line
	3250 3900 3400 3900
Connection ~ 3400 3900
Wire Wire Line
	3400 3900 3400 3800
$Comp
L Connector_Generic:Conn_01x04 J2
U 1 1
P 2100 2550
F 0 "J2" H 2180 2542 50  0000 L CNN
F 1 "Header 1X4" H 2180 2451 50  0000 L CNN
F 2 "Connector_PinHeader_2.54mm:PinHeader_1x04_P2.54mm_Vertical" H 2100 2550 50  0001 C CNN
F 3 "~" H 2100 2550 50  0001 C CNN
F 4 "For Breakout/Module" H 2100 2550 50  0001 C CNN "Note"
	1    2100 2550
	1    0    0    -1  
$EndComp
$Comp
L power:VCC #PWR0115
U 1 1
P 1850 2450
F 0 "#PWR0115" H 1850 2300 50  0001 C CNN
F 1 "VCC" H 1867 2623 50  0000 C CNN
F 2 "" H 1850 2450 50  0001 C CNN
F 3 "" H 1850 2450 50  0001 C CNN
	1    1850 2450
	1    0    0    -1  
$EndComp
$Comp
L power:GND #PWR0116
U 1 1
P 1850 2550
F 0 "#PWR0116" H 1850 2300 50  0001 C CNN
F 1 "GND" H 1855 2377 50  0000 C CNN
F 2 "" H 1850 2550 50  0001 C CNN
F 3 "" H 1850 2550 50  0001 C CNN
	1    1850 2550
	0    1    1    0   
$EndComp
Wire Wire Line
	1900 2650 1450 2650
Wire Wire Line
	1900 2750 1450 2750
Text Label 1450 2650 0    50   ~ 0
INL
Text Label 1450 2750 0    50   ~ 0
INR
Wire Wire Line
	1900 2550 1850 2550
Wire Wire Line
	1900 2450 1850 2450
Text Notes 7400 7500 0    50   ~ 0
PWM Modulator
Text Notes 10600 7650 0    50   ~ 0
1.1
Text Notes 7550 4400 0    98   ~ 20
LanmiLab PWM Modulator\nAnalog Pulse Width Modulator\n\ngithub.com/lanmilab/PWM_Modulator\n\ntwitter.com/lanmiLab\n
Wire Wire Line
	4550 1900 4400 1900
$Comp
L Device:R_Small_US R6
U 1 1
P 4300 1700
F 0 "R6" V 4400 1700 50  0000 C CNN
F 1 "23K7" V 4186 1700 50  0000 C CNN
F 2 "Resistor_THT:R_Axial_DIN0204_L3.6mm_D1.6mm_P1.90mm_Vertical" H 4300 1700 50  0001 C CNN
F 3 "http://www.farnell.com/datasheets/2046132.pdf?_ga=2.121100552.1616951039.1585501124-1634400480.1575982402" H 4300 1700 50  0001 C CNN
F 4 "MRS25000C2372FCT00" V 4300 1700 50  0001 C CNN "Part Number"
	1    4300 1700
	0    1    1    0   
$EndComp
Wire Wire Line
	4200 1150 4200 1700
Wire Wire Line
	4400 1700 4500 1700
Connection ~ 4500 1700
Text Label 4400 1900 0    50   ~ 0
REF
$Comp
L Device:R_Small_US R15
U 1 1
P 3200 4600
F 0 "R15" V 3250 4500 50  0000 C CNN
F 1 "23K7" V 3100 4550 50  0000 C CNN
F 2 "Resistor_THT:R_Axial_DIN0204_L3.6mm_D1.6mm_P1.90mm_Vertical" H 3200 4600 50  0001 C CNN
F 3 "http://www.farnell.com/datasheets/2046132.pdf?_ga=2.121100552.1616951039.1585501124-1634400480.1575982402" H 3200 4600 50  0001 C CNN
F 4 "MRS25000C3092FCT00" V 3200 4600 50  0001 C CNN "Part Number"
	1    3200 4600
	0    -1   -1   0   
$EndComp
$Comp
L Device:R_Small_US R14
U 1 1
P 2500 4950
F 0 "R14" V 2550 4850 50  0000 C CNN
F 1 "23K7" V 2400 4900 50  0000 C CNN
F 2 "Resistor_THT:R_Axial_DIN0204_L3.6mm_D1.6mm_P1.90mm_Vertical" H 2500 4950 50  0001 C CNN
F 3 "http://www.farnell.com/datasheets/2046132.pdf?_ga=2.121100552.1616951039.1585501124-1634400480.1575982402" H 2500 4950 50  0001 C CNN
F 4 "MRS25000C3092FCT00" V 2500 4950 50  0001 C CNN "Part Number"
	1    2500 4950
	0    -1   -1   0   
$EndComp
$Comp
L Device:R_Small_US R9
U 1 1
P 3700 3500
F 0 "R9" V 3800 3500 50  0000 C CNN
F 1 "23K7" V 3586 3500 50  0000 C CNN
F 2 "Resistor_THT:R_Axial_DIN0204_L3.6mm_D1.6mm_P1.90mm_Vertical" H 3700 3500 50  0001 C CNN
F 3 "http://www.farnell.com/datasheets/2046132.pdf?_ga=2.121100552.1616951039.1585501124-1634400480.1575982402" H 3700 3500 50  0001 C CNN
F 4 "MRS25000C2372FCT00" V 3700 3500 50  0001 C CNN "Part Number"
	1    3700 3500
	0    1    1    0   
$EndComp
$Comp
L Device:R_Small_US R8
U 1 1
P 2800 3100
F 0 "R8" V 2850 3000 50  0000 C CNN
F 1 "47K" V 2700 3050 50  0000 C CNN
F 2 "Resistor_THT:R_Axial_DIN0204_L3.6mm_D1.6mm_P1.90mm_Vertical" H 2800 3100 50  0001 C CNN
F 3 "https://www.te.com/commerce/DocumentDelivery/DDEController?Action=srchrtrv&DocNm=1773241&DocType=DS&DocLang=English" H 2800 3100 50  0001 C CNN
F 4 "LR0204F47K" V 2800 3100 50  0001 C CNN "Part Number"
	1    2800 3100
	0    -1   -1   0   
$EndComp
$Comp
L Device:R_Small_US R16
U 1 1
P 2800 3400
F 0 "R16" V 2850 3300 50  0000 C CNN
F 1 "47K" V 2700 3350 50  0000 C CNN
F 2 "Resistor_THT:R_Axial_DIN0204_L3.6mm_D1.6mm_P1.90mm_Vertical" H 2800 3400 50  0001 C CNN
F 3 "https://www.te.com/commerce/DocumentDelivery/DDEController?Action=srchrtrv&DocNm=1773241&DocType=DS&DocLang=English" H 2800 3400 50  0001 C CNN
F 4 "LR0204F47K" V 2800 3400 50  0001 C CNN "Part Number"
	1    2800 3400
	0    -1   -1   0   
$EndComp
$EndSCHEMATC
